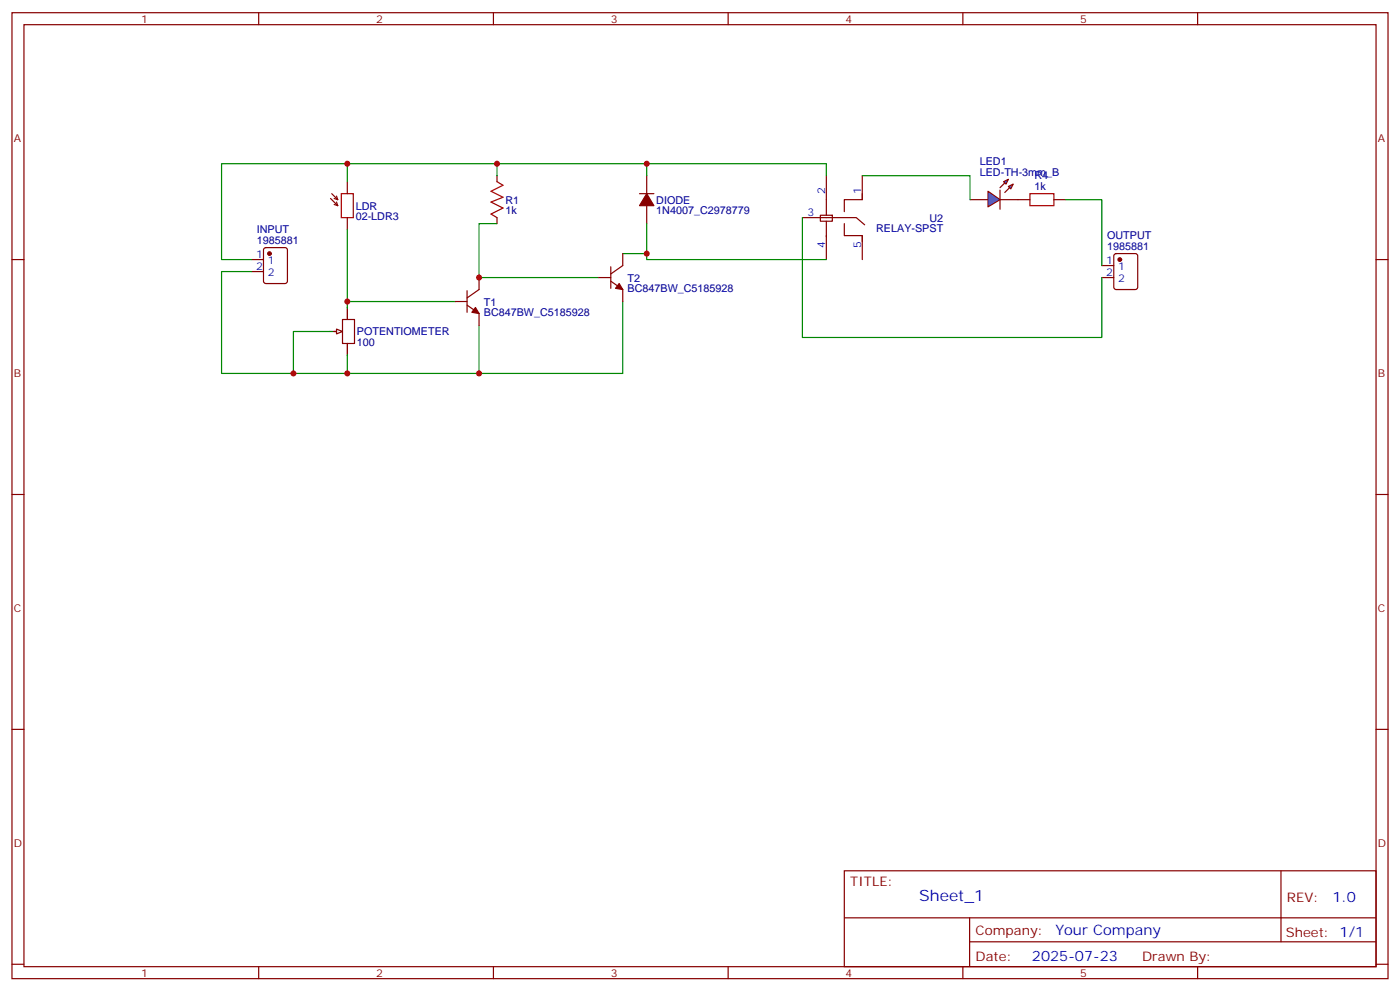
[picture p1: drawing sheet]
<svg xmlns="http://www.w3.org/2000/svg" width="412mm" height="292mm" viewBox="0 0 412 292" stroke-linecap="round" stroke-linejoin="round" font-family="sans-serif">
<g fill="none" stroke="#870000" stroke-width=".35">
<path d="M3.5 3.7h405.4v284.4h-405.4zM7.1 7.3h398.2v277.3h-398.2zM76.2 3.7v3.6M145.3 3.7v3.6M214.5 3.7v3.6M283.6 3.7v3.6M352.8 3.7v3.6M97.4 58.4l2.1 2.1M97.7 57l1.8 1.8M98.4 58.4l1.1 .4M99.1 59.5l.4 1M99.1 57.7l.4 1.1"/>
<path d="M102.3 53.5v3.5M3.5 76.4h3.6M98.4 60.2l1.1 .3M102.3 64.1v3.5M405.3 76.4h3.6M98.4 97.6h1.8M100.9 94.1h3.5v7h-3.5zM3.5 145.6h3.6M405.3 145.6h3.6M3.5 214.7h3.6M405.3 214.7h3.6M248.7 256.3h156.6v28.3h-156.6z"/>
<path d="M377.3 256.4v20.8M248.7 270.2h156.5M285.6 277.2h119.6M285.6 270.2v14.1M3.5 283.8h3.6M76.2 284.6v3.5M145.3 284.6v3.5M214.5 284.6v3.5M283.6 284.6v3.5M352.8 284.6v3.5M405.3 283.8h3.6"/>
</g>
<path d="M100.5 57h3.6v7.1h-3.6z" fill="none" stroke="#a10000" stroke-width=".35"/>
<path d="M97 97.6h3.5M102.3 90.5v3.6M102.3 101.1v3.5" fill="none" stroke="#000" stroke-width=".35"/>
<path d="M99.1 96.9l1.8 .7-1.8 .7z" fill="#f0f0f0" stroke="#870000" stroke-width=".35"/>
<path d="M190.5 57l2.1 3.5h-4.2z" fill="#870000" stroke="#870000" stroke-width=".35"/>
<g fill="none" stroke="#870000" stroke-width=".35">
<path d="M146.4 51.7v1.8M188.4 57h4.2M190.5 51.7v5.3M243.4 51.7v11.7M254 57v1.8h-5.3v3.5M254 51.7v7.1M285.8 58.8h5.2M294.6 58.8h5.3M146.4 64.1v1.7M190.5 60.5v5.3M236.4 64.1h15.8l2.5 2.1M241.7 63.4h3.5v1.7h-3.5z"/>
<path d="M243.4 65.1v11.3M248.7 65.8v3.6h5.3v1.7M254 69.4v7"/>
</g>
<path d="M146.4 53.5l1.8 1-3.6 1.8 3.6 1.8-3.6 1.4 3.6 1.7-3.6 1.8 1.8 1.1" fill="none" stroke="#a10000" stroke-width=".35"/>
<g fill="#09f" stroke="#870000" stroke-width=".35">
<path d="M297 54.9l1.4-.7-.7 1.4z"/>
<path d="M295.6 53.5l1.4-.7-.7 1.4z"/>
</g>
<g fill="#870000" stroke="#870000" stroke-width=".35">
<path d="M296 56.7l1.4-1.5z"/>
<path d="M294.6 55.2l1.4-1.4z"/>
</g>
<path d="M294.6 56v5.6z" fill="#f00" stroke="#870000" stroke-width=".35"/>
<path d="M291 56.3l3.6 2.5-3.6 2.1z" fill="#09f" stroke="#870000" stroke-width=".35"/>
<path d="M303.4 57h7v3.5h-7z" fill="none" stroke="#a10000" stroke-width=".35"/>
<g fill="none" stroke="#870000" stroke-width=".35">
<path d="M299.9 58.8h3.5M310.4 58.8h3.6M74.1 76.4h3.5M74.1 79.9h3.5M77.8 73.1l.5-.2h5.7l.6 .4 .1 9.5-.5 .6-5.9 .1-.6-.5-.1-9.4zM179.9 78.5v6.4M183.4 74.6v3.6l-3.5 2.4M324.6 78.2h3.5M328.3 74.9l.5-.3h5.6l.7 .5v9.4l-.4 .7h-5.9l-.7-.4v-9.4zM134.1 88.8h3.5M137.6 85.6v6.3M137.6 89.8l3.5 2.5v3.5"/>
<path d="M141.1 81.7v3.5l-3.5 2.5M176.4 81.7h3.5M179.9 82.8l3.5 2.4v3.6M324.6 81.7h3.5"/>
</g>
<g fill="#870000" stroke="#870000" stroke-width=".35">
<path d="M140.1 90.5l1 1.8-2.1-.4z"/>
<path d="M182.4 83.5l1 1.7-2.1-.3z"/>
<circle cx="79.4" cy="74.6" r=".53"/>
<circle cx="329.8" cy="76.4" r=".53"/>
</g>
<g fill="none" stroke="#008700" stroke-width=".35">
<path d="M102.3 53.5v-5.3h-37v28.2h8.8M102.3 48.2h44.1v3.5M146.4 48.2h44.1v3.5M190.5 48.2h52.9v3.5M254 51.7h31.8v7.1M314 58.8h10.6v19.4M74.1 79.9h-8.8v30h37v-5.3M102.3 67.6v22.9M146.4 65.8h-5.3v15.9h35.3M183.4 74.6h7.1M190.5 65.8v10.6h52.9M236.4 64.1v35.2h88.2v-17.6"/>
<path d="M97 97.6h-10.6v12.3M102.3 88.8h31.8M141.1 95.8v14.1h-38.8M183.4 88.8v21.1h-42.3"/>
</g>
<g fill="#c00">
<circle cx="102.3" cy="88.8" r=".88"/>
<circle cx="102.3" cy="48.2" r=".88"/>
<circle cx="146.4" cy="48.2" r=".88"/>
<circle cx="190.5" cy="48.2" r=".88"/>
<circle cx="190.5" cy="74.6" r=".88"/>
<circle cx="102.3" cy="109.9" r=".88"/>
<circle cx="141.1" cy="109.9" r=".88"/>
<circle cx="86.4" cy="109.9" r=".88"/>
<circle cx="141.1" cy="81.7" r=".88"/>
</g>
<text font-size="4.6" fill="#00f" x="270.8" y="265.4">Sheet_1</text>
<g font-size="4.2" fill="#00f">
<text x="392.5" y="265.6">1.0</text>
<text x="310.9" y="275.2">Your Company</text>
<text x="304" y="283">2025-07-23</text>
</g>
<g font-size="3.9" fill="#800">
<text x="250.5" y="260.9">TITLE:</text>
<text x="379.1" y="265.6">REV:</text>
<text x="287.4" y="275.1">Company:</text>
<text x="378.7" y="275.7">Sheet: 1/1</text>
<text x="287.4" y="282.8">Date:</text>
<text x="336.4" y="282.9">Drawn By:</text>
</g>
<g font-size="3.2" fill="#800">
<text x="41.6" y="6.7">1</text>
<text x="110.8" y="6.7">2</text>
<text x="179.9" y="6.7">3</text>
<text x="249.1" y="6.7">4</text>
<text x="318.2" y="6.7">5</text>
<text x="4.1" y="41.8">A</text>
<text x="405.9" y="41.8">A</text>
<text x="4.1" y="111">B</text>
<text x="405.9" y="111">B</text>
<text x="4.1" y="180.1">C</text>
<text x="405.9" y="180.1">C</text>
<text x="4.1" y="249.3">D</text>
<text x="405.9" y="249.3">D</text>
<text x="41.6" y="287.5">1</text>
<text x="110.8" y="287.5">2</text>
<text x="179.9" y="287.5">3</text>
<text x="249.1" y="287.5">4</text>
<text x="318.2" y="287.5">5</text>
</g>
<g font-size="3.2" fill="#000080">
<text x="288.6" y="51.7">LED-TH-3mm_B</text>
<text x="288.6" y="48.6">LED1</text>
<text x="304.7" y="52.8">R4</text>
<text x="148.9" y="59.9">R1</text>
<text x="193.3" y="59.9">DIODE</text>
<text x="304.7" y="56">1k</text>
<text x="104.8" y="64.8">02-LDR3</text>
<text x="104.8" y="61.7">LDR</text>
<text x="148.9" y="63">1k</text>
<text x="193.3" y="63">1N4007_C2978779</text>
<text x="273.8" y="65.2">U2</text>
<text x="75.7" y="71.7">1985881</text>
<text x="75.7" y="68.6">INPUT</text>
<text x="258.1" y="68.3">RELAY-SPST</text>
<text x="326.1" y="70.4">OUTPUT</text>
<text x="326.1" y="73.5">1985881</text>
<text x="184.9" y="82.9">T2</text>
<text x="142.5" y="90">T1</text>
<text x="184.9" y="86">BC847BW_C5185928</text>
<text x="142.5" y="93">BC847BW_C5185928</text>
<text x="105.1" y="101.9">100</text>
<text x="105.1" y="98.7">POTENTIOMETER</text>
</g>
<g font-size="3.2" fill="#00f">
<text x="243.1" y="57" transform="rotate(-90 243.1 57)">2</text>
<text x="253.6" y="57" transform="rotate(-90 253.6 57)">1</text>
<text x="237.9" y="63.7">3</text>
<text x="75.4" y="76.1">1</text>
<text x="78.9" y="77.8">1</text>
<text x="243.1" y="73.1" transform="rotate(-90 243.1 73.1)">4</text>
<text x="253.6" y="73.1" transform="rotate(-90 253.6 73.1)">5</text>
<text x="325.9" y="77.8">1</text>
<text x="75.4" y="79.6">2</text>
<text x="78.9" y="81.4">2</text>
<text x="325.9" y="81.4">2</text>
<text x="329.4" y="79.6">1</text>
<text x="329.4" y="83.1">2</text>
</g>
</svg>
